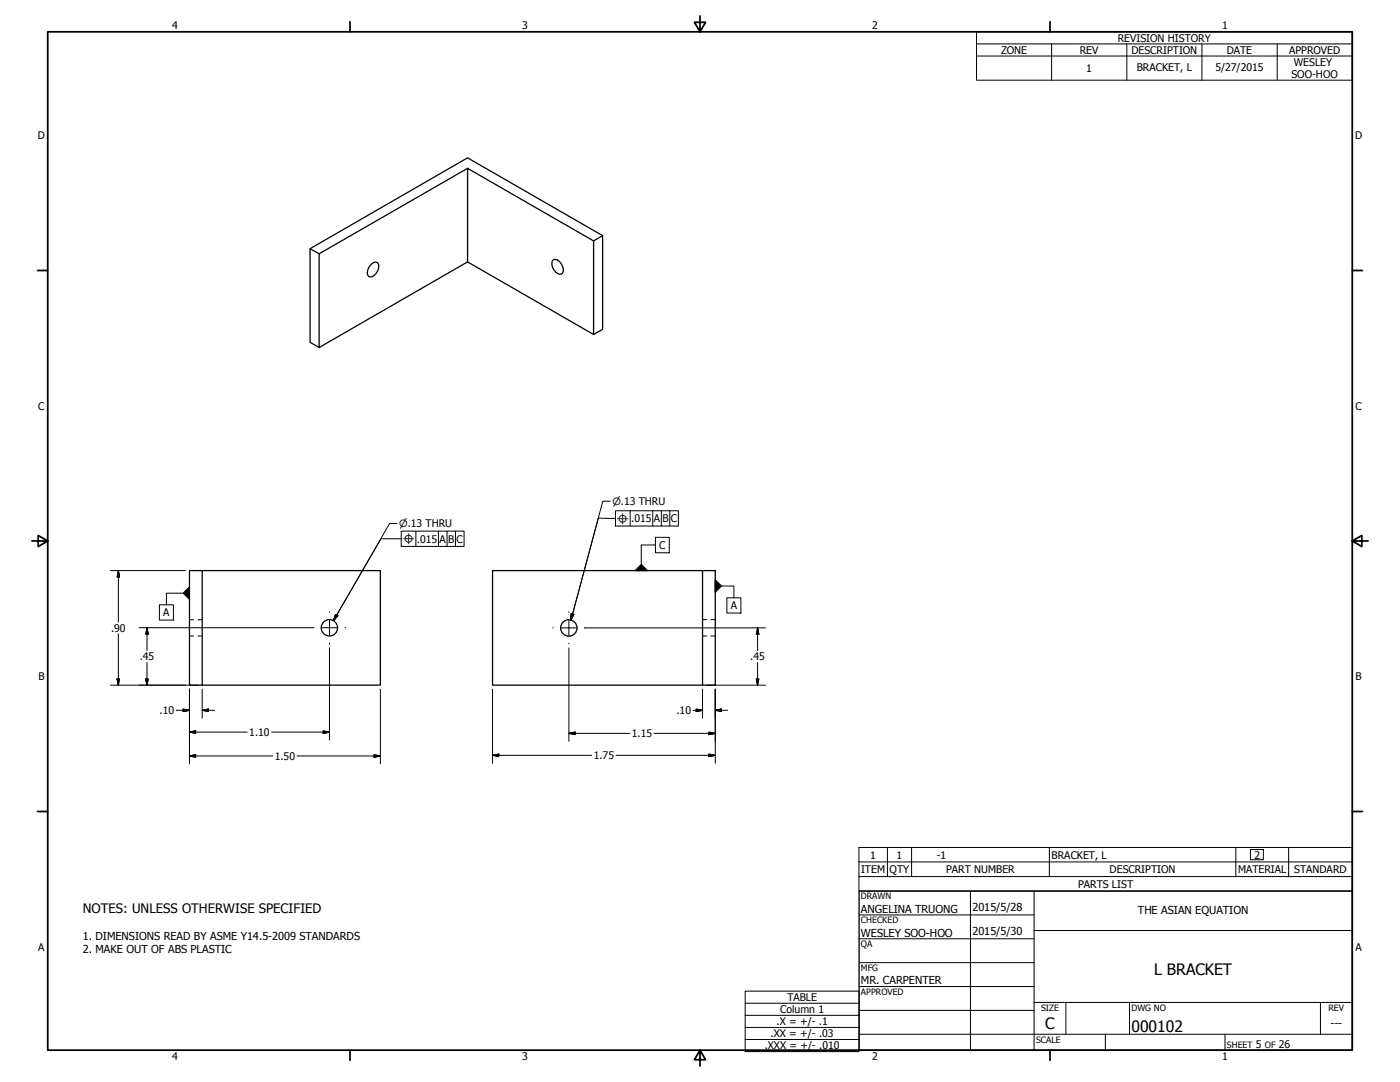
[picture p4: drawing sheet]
<svg xmlns="http://www.w3.org/2000/svg" width="559mm" height="432mm" viewBox="0 0 559 432" stroke-linecap="round" stroke-linejoin="round" font-family="sans-serif">
<!-- layer: Visible (ANSI) -->
<g fill="none" stroke="#000" stroke-width=".51">
<path d="M186.6 67.2l-59.2 34.1v37.4l59.2-34.2M240.5 94l-3.6 2.1-50.3-28.9v37.3l50.3 29v-37.4M240.5 94v37.4l-3.6 2.1M240.5 94l-53.9-31-62.8 36.3M127.4 101.3l-3.6-2v37.3l3.6 2.1M147.8 105.9a1.93 1.93 0 0 1 3.3-.5 4.4 4.4 0 0 1-3.3 5.2 1.84 1.84 0 0 1-1.1-2.7zM220.5 104a1.79 1.79 0 0 1 2.8 .4 3.4 3.4 0 0 1 .7 5 4.1 4.1 0 0 1-3.5-5.4zM80.7 227.7h71.1v45.7h-71.1zM80.7 227.7h-5.1v45.7h5.1M280.4 227.7h5.1v45.7h-5.1zM280.4 227.7h-83.8v45.7h83.8"/>
<circle cx="131.5" cy="250.5" r="3.3"/>
<circle cx="227" cy="250.6" r="3.3"/>
</g>
<!-- layer: Hidden (ANSI) -->
<path d="M75.6 247.3h1.7M75.6 253.8h1.7M79 247.3h1.7M79 253.8h1.7M280.4 253.8h1.7M280.4 247.3h1.7M283.8 253.8h1.7M283.8 247.3h1.7" fill="none" stroke="#000" stroke-width=".4"/>
<!-- layer: Symbol (ANSI) -->
<g fill="none" stroke="#000" stroke-width=".4">
<path d="M389.8 17.5v-4.8h150v4.8M419.7 17.5v14.5M449.8 17.5v14.5M479.7 17.5v14.5M509.8 17.5v14.5M539.8 17.5h-150v4.9M539.8 17.5v14.5h-150v-9.6M389.8 22.4h150M160.1 215h-8l-17.7 30.6M160.1 212h25.1v6.1h-25.1zM166 212v6.1M175 212v6.1"/>
<path d="M178.4 212v6.1M181.8 212v6.1M245.7 206.9l-6.9-.1-10.3 38.3M245.7 203.8h25.1v6.1h-25.1zM251.5 203.8v6.1M260.5 203.8v6.1M261.6 217.5h-5.6v7.7M261.6 214.4h5.5v6.2h-5.5zM264 203.8v6.1M267.3 203.8v6.1M73.1 236.7h-6.7v4.7M288 233.9h4.9v4.7"/>
<path d="M290.1 238.6h5.6v6.1h-5.6zM63.6 241.4h5.6v6.1h-5.6zM133.2 247.6h.1M133.9 245.4l.8 .5M227.9 247.3h.1M227.9 247.3v.2M228 245l1 .2M354.2 338.2v11.6M363.9 338.2v11.6M418.8 338.2v11.6M493.3 338.2v11.6M514.3 338.2v11.6"/>
<path d="M342.8 344h197v-5.8h-197v11.6M342.8 349.8v5.8h197v-5.8M539.8 344v5.8h-197M297.4 400.4v-4.9h45.5v4.9M297.4 405.2v14.5h45.5v-14.5M297.4 405.2h45.5M297.4 410h45.5M297.4 414.8h45.5M342.9 400.4h-45.5v4.8M342.9 400.4v4.8"/>
</g>
<!-- layer: Border (ANSI) -->
<g fill="none" stroke="#000" stroke-width=".7">
<path d="M19 12.7h520.8v406.4h-520.8zM139.7 8.6v4.1M279.4 6.3v6.4l-2.2-3.8h4.4l-2.2 3.8M419.1 8.6v4.1M15 107.9h4M539.8 107.9h4M12.7 215.9h6.3l-3.8-2.2v4.4l3.8-2.2M539.8 215.9l3.8 2.2v-4.4l-3.8 2.2h6.3M15 323.8h4M539.8 323.8h4M139.7 419.1v4.1M279.4 419.1l2.2 3.8h-4.4l2.2-3.8v6.3"/>
<path d="M419.1 419.1v4.1"/>
</g>
<!-- layer: Title (ANSI) -->
<g fill="none" stroke="#000" stroke-width=".4">
<path d="M387.3 355.6v63.5M412.7 355.6v63.5M342.9 365.1h69.8M342.9 374.6h69.8M412.7 371.3h127.1M342.9 384.2h69.8M342.9 393.7h69.8M342.9 412.7h196.9M342.9 403.2h69.8M412.7 400h127.1M425.4 400v12.7M441.2 412.7v6.4"/>
<path d="M450.8 400v12.7M488.9 412.7v6.4M527 400v12.7"/>
</g>
<path d="M342.9 355.6h196.9v63.5h-196.9z" fill="none" stroke="#000" stroke-width=".51"/>
<!-- layer: Sketch Geometry (ANSI) -->
<path d="M499.1 339h5.2v4.1h-5.2z" fill="none" stroke="#000" stroke-width=".4"/>
<!-- layer: Dimension (ANSI) -->
<g fill="none" stroke="#000" stroke-width=".4">
<path d="M158.5 208.9h-3l-22.3 38.7M243.6 200h-3l-12.7 47.5M44.1 227.7h29.9M47.2 227.7l.5 2.6h-1zM47.2 227.7v20.5M47.2 253v20.4M55.5 250.5h69.5M58.7 250.5l.5 2.5h-1zM58.7 250.5v9.2M131.5 258.6v36.7M133.9 245.2l.9 .5-1.6 1.9zM227.1 258.6v37.2"/>
<path d="M228 244.9l1 .3-1.1 2.3zM233.5 250.6h72.1M302.4 250.6l.5 2.5h-1zM302.4 250.6v9.1M44.1 273.4h35M46.7 271h1l-.5 2.4zM58.2 271h1l-.5 2.4zM58.7 264.4v9M75.6 275v29.9M80.7 275v11.6M151.8 275v29.9M196.6 275v29.6"/>
<path d="M280.4 275v11.6M282 273.4h23.6M285.5 275v29.6M301.9 271h1l-.5 2.4zM302.4 264.4v9M70.4 283.5h5.2M73.1 283l2.5 .5-2.5 .5zM75.6 292.2l2.5-.5v1zM75.6 292.2h23.1M80.7 283.5l2.5-.5v1zM80.7 283.5h5M108.4 292.2h23.1"/>
<path d="M129 291.7l2.5 .5-2.5 .5zM227.1 292.7l2.5-.5v1zM227.1 292.7h24.3M261.1 292.7h24.4M276.6 283.5h3.8M277.9 283l2.5 .5-2.5 .5zM283 292.2l2.5 .5-2.5 .5zM285.5 283.5l2.5-.5v1zM285.5 283.5h4.9M75.6 301.7l2.5-.5v1zM75.6 301.7h33.2M118.6 301.7h33.2"/>
<path d="M149.3 301.2l2.5 .5-2.5 .5zM196.6 301.4l2.5-.5v1zM196.6 301.4h39.6M245.9 301.4h39.6M283 300.9l2.5 .5-2.5 .5z"/>
</g>
<g fill="#000" stroke="#000" stroke-width=".4">
<path d="M47.2 227.7l.5 2.6zM47.2 227.7l.5 2.6h-1zM58.7 250.5l.5 2.5zM58.7 250.5l.5 2.5h-1zM133.9 245.2l-.7 2.4zM133.9 245.2l.9 .5-1.6 1.9zM228 244.9l-.1 2.6zM228 244.9l1 .3-1.1 2.3zM302.4 250.6l.5 2.5zM302.4 250.6l.5 2.5h-1zM46.7 271l.5 2.4zM46.7 271h1l-.5 2.4z"/>
<path d="M58.2 271l.5 2.4zM58.2 271h1l-.5 2.4zM301.9 271l.5 2.4zM301.9 271h1l-.5 2.4zM73.1 284l2.5-.5zM73.1 283l2.5 .5-2.5 .5zM75.6 292.2l2.5-.5zM75.6 292.2l2.5-.5v1zM80.7 283.5l2.5-.5zM80.7 283.5l2.5-.5v1zM129 292.7l2.5-.5zM129 291.7l2.5 .5-2.5 .5z"/>
<path d="M227.1 292.7l2.5-.5zM227.1 292.7l2.5-.5v1zM277.9 284l2.5-.5zM277.9 283l2.5 .5-2.5 .5zM283 293.2l2.5-.5zM283 292.2l2.5 .5-2.5 .5zM285.5 283.5l2.5-.5zM285.5 283.5l2.5-.5v1zM75.6 301.7l2.5-.5zM75.6 301.7l2.5-.5v1zM149.3 302.2l2.5-.5zM149.3 301.2l2.5 .5-2.5 .5z"/>
<path d="M196.6 301.4l2.5-.5zM196.6 301.4l2.5-.5v1zM283 301.9l2.5-.5zM283 300.9l2.5 .5-2.5 .5z"/>
</g>
<!-- layer: Center Mark (ANSI) -->
<path d="M125 250.5h.3M128.3 250.5h6.4M131.5 244.1v.2M131.5 247.3v6.4M131.5 256.7v.3M137.7 250.5h.2M220.6 250.6h.3M223.9 250.6h6.4M227.1 244.2v.2M227.1 247.4v6.3M227.1 256.7v.3M233.2 250.6h.3" fill="none" stroke="#000" stroke-width=".4"/>
<!-- layer: Symbol (ANSI) -->
<path d="M75.6 234.2v5zM73.1 236.7l2.5-2.5v5zM253.5 227.7h4.9zM253.5 227.7l2.5-2.5 2.4 2.5zM285.5 231.4v5zM285.5 231.4l2.5 2.5-2.5 2.5zM133.9 245.2l-.7 2.4zM133.9 245.2l.9 .5-1.6 1.9zM228 244.9l-.1 2.6zM228 244.9l1 .3-1.1 2.3z" fill="#000" stroke="#000" stroke-width=".4"/>
<g font-size="6.3">
<text x="460.7" y="389.1">L BRACKET</text>
<text x="417.2" y="410.7">C</text>
<text x="451.6" y="411.9">000102</text>
</g>
<text font-size="5.2" x="33.1" y="364.2">NOTES: UNLESS OTHERWISE SPECIFIED</text>
<g font-size="4.4">
<text x="343.7" y="364.3">ANGELINA TRUONG</text>
<text x="388.1" y="363.7">2015/5/28</text>
<text x="454.2" y="364.7">THE ASIAN EQUATION</text>
<text x="33.1" y="375">1. DIMENSIONS READ BY ASME Y14.5-2009 STANDARDS</text>
<text x="343.7" y="373.8">WESLEY SOO-HOO</text>
<text x="388.1" y="373.2">2015/5/30</text>
<text x="33.1" y="380.2">2. MAKE OUT OF ABS PLASTIC</text>
<text x="343.7" y="392.9">MR. CARPENTER</text>
<text x="531.1" y="409.8">---</text>
</g>
<g font-size="4.2">
<text x="68.7" y="11.7">4</text>
<text x="208.4" y="11.7">3</text>
<text x="348.1" y="11.7">2</text>
<text x="487.8" y="11.7">1</text>
<text x="446.2" y="16.6">REVISION HISTORY</text>
<text x="399.5" y="21.5">ZONE</text>
<text x="431" y="21.5">REV</text>
<text x="451.6" y="21.5">DESCRIPTION</text>
<text x="489.6" y="21.5">DATE</text>
<text x="514.5" y="21.5">APPROVED</text>
<text x="433.6" y="28.7">1</text>
<text x="453.7" y="28.4">BRACKET, L</text>
<text x="485.1" y="28.4">5/27/2015</text>
<text x="516.4" y="26.3">WESLEY</text>
<text x="515.5" y="31.1">SOO-HOO</text>
<text x="15.1" y="55.5">D</text>
<text x="540.9" y="55.5">D</text>
<text x="15.2" y="163.4">C</text>
<text x="541" y="163.4">C</text>
<text x="252" y="208.4">.015</text>
<text x="261" y="208.4">A</text>
<text x="264.4" y="208.4">B</text>
<text x="267.8" y="208.4">C</text>
<text x="166.4" y="216.5">.015</text>
<text x="175.5" y="216.5">A</text>
<text x="178.9" y="216.5">B</text>
<text x="182.2" y="216.5">C</text>
<text x="263.1" y="219">C</text>
<text x="65.2" y="245.9">A</text>
<text x="291.7" y="243.1">A</text>
<text x="44.3" y="252.1">.90</text>
<text x="55.8" y="263.5">.45</text>
<text x="299.5" y="263.5">.45</text>
<text x="15.3" y="271.4">B</text>
<text x="541.1" y="271.4">B</text>
<text x="63.7" y="285">.10</text>
<text x="270" y="285">.10</text>
<text x="99.5" y="293.7">1.10</text>
<text x="252.2" y="294.1">1.15</text>
<text x="109.7" y="303.2">1.50</text>
<text x="237" y="303">1.75</text>
<text x="347.3" y="342.6">1</text>
<text x="357.9" y="342.6">1</text>
<text x="373.9" y="342.6">-1</text>
<text x="419.7" y="342.6">BRACKET, L</text>
<text x="500.7" y="342.6">2</text>
<text x="343.7" y="348.4">ITEM</text>
<text x="355.1" y="348.4">QTY</text>
<text x="377.6" y="348.4">PART NUMBER</text>
<text x="442.9" y="348.4">DESCRIPTION</text>
<text x="494.2" y="348.4">MATERIAL</text>
<text x="516.6" y="348.4">STANDARD</text>
<text x="430.3" y="354.3">PARTS LIST</text>
<text x="15.2" y="379.3">A</text>
<text x="541" y="379.3">A</text>
<text x="314.3" y="399.5">TABLE</text>
<text x="311.4" y="404.4">Column 1</text>
<text x="307.6" y="413.7">.XX = +/- .03</text>
<text x="309.9" y="408.9">.X = +/- .1</text>
<text x="305.2" y="418.5">.XXX = +/- .010</text>
<text x="501.3" y="418.3">5</text>
<text x="510.5" y="418.3">26</text>
<text x="68.7" y="423.2">4</text>
<text x="208.4" y="423.2">3</text>
<text x="348.1" y="423.2">2</text>
<text x="487.8" y="423.2">1</text>
</g>
<g font-size="4">
<text x="244.4" y="201.5">⌀.13 THRU</text>
<text x="246.1" y="209">⌖</text>
<text x="159.3" y="210.4">⌀.13 THRU</text>
<text x="160.6" y="217.2">⌖</text>
</g>
<g font-size="3.5">
<text x="343.7" y="358.9">DRAWN</text>
<text x="343.7" y="368.5">CHECKED</text>
<text x="343.7" y="378">QA</text>
<text x="343.7" y="387.5">MFG</text>
<text x="343.7" y="397.1">APPROVED</text>
<text x="415.5" y="403.6">SIZE</text>
<text x="451.6" y="403.6">DWG NO</text>
<text x="530.3" y="403.5">REV</text>
<text x="413.5" y="416.1">SCALE</text>
<text x="489.7" y="418.3">SHEET</text>
<text x="504.9" y="418.3">OF</text>
</g>
</svg>
